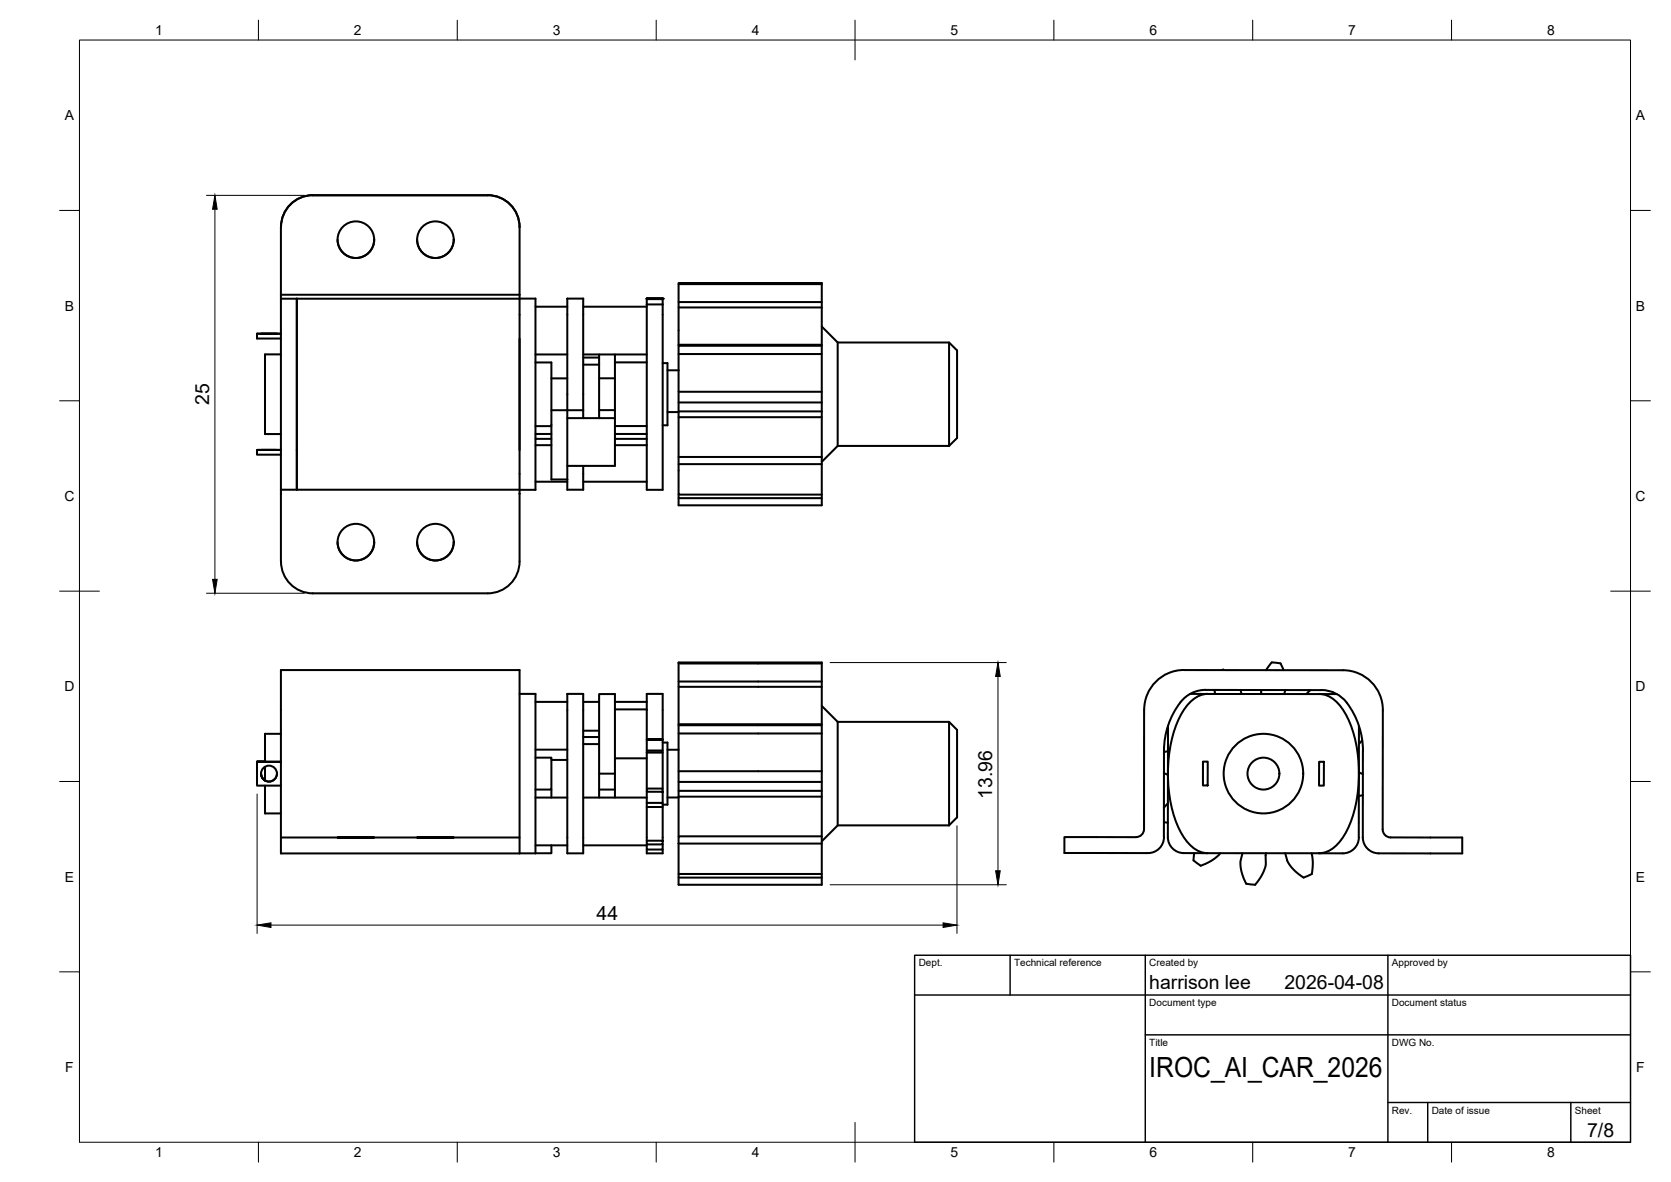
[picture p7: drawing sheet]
<svg xmlns="http://www.w3.org/2000/svg" width="420mm" height="297mm" viewBox="0 0 420 297" stroke-linecap="round" stroke-linejoin="round" font-family="sans-serif">
<!-- layer: Visible -->
<g fill="none" stroke="#000" stroke-width=".51">
<path d="M78.6 49.1h44M78.6 49.1a8 8 0 0 0-8 8v17M122.7 49.1a8 8 0 0 1 7.9 8v17M70.6 75.1v48M70.6 75.1l64-.1v48.1h-64M70.6 74.1v1M70.6 74.1h60M74.6 75.1v48M84.9 60.2a4.6 4.6 0 0 0 4.6 4.6 4.6 4.6 0 0 0 4.6-4.6M104.9 60.2a4.6 4.6 0 0 0 4.6 4.6 4.6 4.6 0 0 0 4.6-4.6M130.6 75.1v49M130.6 74.1v.9"/>
<path d="M130.6 75v.1M134.6 77.1h8M142.6 75.1v45.4M142.6 75v.1M142.6 75h4M146.6 75.1v28M146.6 75v.1M146.6 77.1h16M162.6 75.1h4h-4M162.6 75.2v1.3M162.6 75.2h4v1.3M162.6 75l4 .1z"/>
<path d="M162.6 76.5v46.6h4v-46.6M162.6 75.1v.1M162.6 75h4M162.6 76.5h4M166.6 75.1v.1M170.6 75.9v-4.8h36v55.9h-36v-1.8M170.6 71.4h36M170.6 77.3h36M206.6 75.9h-36v11M64.6 83.8l6 .1h-6v1.2h6M64.6 83.8v.1M65.6 83.9h4z"/>
<path d="M70.6 89.1h-4v20h4M134.6 91.1h4v29.4h4M134.6 89.1h8M138.6 95.1h4M146.6 89.1h16M146.6 91.6h4M146.6 89.9h4M150.6 91.6v13.5M150.6 89.1v2.5M150.6 95.1h4M154.6 89.1v2M154.6 91.1v14"/>
<path d="M154.6 91.1h8M166.6 91.3h1.2v15.6h-1.2M167.8 93.1h2.8M170.6 86.6h36M170.6 89h36M170.6 98.5h36M206.6 86.9h-36v37.4h36M206.6 82.1l4 4M210.6 86.1h28l2 2v22l-2 2M210.6 86.1v26M238.6 86.1v26M64.6 113.1h6z"/>
<path d="M64.6 113.1v1.2h6M65.6 113.1h4zM134.6 109.1h4M134.6 107.1h4M134.6 110.3h4M134.6 111.9h4M138.6 103.1h8M142.6 105.1h12M146.6 117.1v6h-4v-2.6M146.6 103.1v2M150.6 103.1h4M154.6 105.1v12h-12"/>
<path d="M154.6 109.1h8M154.6 110.3h8M154.6 111.9h8M154.6 107.1h8M167.8 103.6h2.8M170.6 116.6h36M170.6 103.4h36M170.6 101.1h36M170.6 114.8h36M170.6 104.8h36M238.6 112.1h-28l-4 4M70.6 123.1v1"/>
<path d="M70.6 124.1v17a8 8 0 0 0 8 8h44a8 8 0 0 0 8-8v-17M70.6 124.1h.1M84.9 136.2a4.6 4.6 0 0 0 4.6 4.7 4.6 4.6 0 0 0 4.6-4.7M104.9 136.2a4.6 4.6 0 0 0 4.6 4.7 4.6 4.6 0 0 0 4.6-4.7M130.6 124.1h.1M134.6 121.1h8M146.6 121.1h16M170.6 124.3v.9h36M70.6 168.4h60v46.1h-60zM130.6 174.4h4v40M134.6 176.4h8M142.6 174.4h4v40h-4z"/>
<path d="M146.6 176.4h4M150.6 174.4h4v20h-4zM154.6 176.4h8M154.6 178.3h8M170.6 172.6h36M170.6 171.3h36M170.6 166.7h36M206.6 177.4l4 4M287.7 178.4v30a2 2 0 0 1-2 2M297.7 168.4h40a10 10 0 0 1 10 10v30a2 2 0 0 0 2 2l18 .1v4l-21-.1a4 4 0 0 1-4-4v-21.7a19.3 19.3 0 0 0-5.2-13.3l-1.3-1-1.5-.6-2.4-.4M297.7 168.4a10 10 0 0 0-10 10M299.3 174.4h4.4"/>
<path d="M303.7 174.4a7.7 7.7 0 0 0-6.4 4.5 34.3 34.3 0 0 0-2.9 23.3 19.3 19.3 0 0 0 5.4 10.6 6 6 0 0 0 3.8 1.6M303.7 174.4h32.4M305.4 173.4l.2 1M307.3 168.4h.4M311.9 173.4l.3 1M317.1 173.4l-.1 1M318.3 168.4l1.5-1.9h.9a1.6 1.6 0 0 1 1.9 1.5l.1 .4M323.2 173.4l-.3 1M329.5 173.4l-1 1M331.7 174.4a7.7 7.7 0 0 1 6.4 4.6 34.3 34.3 0 0 1 2.8 23.2 19.3 19.3 0 0 1-5.3 10.7 6 6 0 0 1-3.9 1.5M332.2 173.4h-29a8.6 8.6 0 0 0-7.7 5.1 20 20 0 0 0-2.8 10.2v21.7a4 4 0 0 1-4 4h-21.1v-4h18M335.1 174v.4"/>
<path d="M64.6 191.4h6zM64.6 191.4v6h6M64.6 191.4h2zM66.6 197.4v7h4M66.6 192.7v3.5M69.6 194.4a2 2 0 0 1-2 2 2 2 0 0 1-2-2l.4 1.2 .6 .5M70.6 184.4h-4v7M134.6 190.4h4v8h-4M134.6 188.4h8M138.6 198.4v2M138.6 191h4M146.6 187h4"/>
<path d="M146.6 183.6h4M146.6 185.2h4M150.6 194.4v6M150.6 198.4h4M154.6 194.4v6M154.6 190.6h8M162.6 188.6h4v.5h-4zM162.6 189.1v9.1M162.6 199v2.8M166.6 185.9l-4-.1 4 .1v2.7M166.6 199v-.8h-4v.8h4v2.8M166.6 185.8v-11.4h-4v14.2"/>
<path d="M166.6 186.6h1.2v15.6h-1.2M166.6 189.1v9.1M167.8 188.4h2.8M170.6 196.5v-30h36v55.8h-36v-2.7h36M170.6 182h36M170.6 198.7h36M170.6 184.3h36M170.6 182.3h36M170.6 193.8h36M206.6 196.5h-36v3.7M210.6 181.4h28l2 2v22l-2 2M210.6 181.4v26"/>
<path d="M238.6 181.4v26M292.7 194.3l1 .4M293.7 188.8l-1 .2M293.7 182.4l-.1 28a4 4 0 0 0 4.1 4h5.9M302.5 191.4h1.2v6h-1.2zM331.7 191.4h1.2v6h-1.2zM341.7 194.1l1 .4M341.7 182.5v27.9a4 4 0 0 1-4 4M342.5 186.1l-.8 .8M342.7 199.8l-1 .3M70.6 210.5h60M84.9 210.5h9.2z"/>
<path d="M104.9 210.5h9.2zM130.6 214.4h4M134.6 212.4h8M134.6 200.4h8M138.6 212.4v2h-4M146.6 212.4h16M146.6 200.4h16M162.6 201.8h4v1h-4zM162.6 211.3h4v.9h-4zM162.6 212.2v1.3h4v-1.3M162.6 213.5v.9h4v-.9M162.6 202.8v8.5"/>
<path d="M166.6 202.8v8.5M167.8 200.4h2.8M170.6 212v7.6M170.6 200.2v10M170.6 212h36M170.6 200.2h36M206.6 210.2h-36v1.8M238.6 207.4h-28l-4 4M292.7 206.6l.9 .1M293.6 201.9l-.9 1.1M300.3 214.4l-.1 .7a1.42 1.42 0 0 0 1 1.9l.7 .6 1.1-.5 2.4-1.3 1.4-1.4M303.6 214.4h28"/>
<path d="M312.4 214.4l-.5 1.9v1l.3 2 .7 1.9a1.44 1.44 0 0 0 1.8 1.1h.9l1.9-2.8 .8-2.1-.1-2.4M318.3 214.4l-.1 .5M323.2 214.4l.7 2.4 1.9 2.2 2 1.5 1.2-.5a1.11 1.11 0 0 0 1-1.2l.1-2.2-.3-2.2M331.6 214.4h6.1M170.6 220.5h36"/>
<circle cx="89.5" cy="60.2" r="4.6"/>
<circle cx="109.5" cy="60.2" r="4.6"/>
<circle cx="89.5" cy="136.2" r="4.6"/>
<circle cx="109.5" cy="136.2" r="4.6"/>
<circle cx="67.6" cy="194.4" r="2"/>
<circle cx="317.7" cy="194.4" r="10"/>
<circle cx="317.7" cy="194.4" r="4"/>
</g>
<g fill="#000">
<circle cx="162.6" cy="75" r=".25"/>
<circle cx="162.6" cy="75.1" r=".25"/>
<circle cx="166.6" cy="75" r=".25"/>
<circle cx="166.6" cy="75.1" r=".25"/>
</g>
<!-- layer: BORDER -->
<g fill="none" stroke="#000" stroke-width=".25">
<path d="M20 10.1h390v276.9h-390zM65 5.1v5M115 5.1v5M165 5.1v5M215 5.1v10M265 5.1v5M315 5.1v5M365 5.1v5M15 52.9h5M410 52.9h5M15 100.7h5M410 100.7h5"/>
<path d="M15 148.6h10M405 148.6h10M15 196.4h5M410 196.4h5M15 244.2h5M410 244.2h5M65 287v5M115 287v5M165 287v5M215 282.1v9.9M265 287v5M315 287v5"/>
<path d="M365 287v5"/>
</g>
<!-- layer: TITLEBLOCK -->
<path d="M230 240.1h180v46.9h-180zM230 250h180M254 240.1v9.9M288 240.1v46.9M349 240.1v46.9M288 260.1h122M349 277.1h61M359 277.1v9.9M395 277.1v9.9" fill="none" stroke="#000" stroke-width=".36"/>
<!-- layer: FD_Dimensions -->
<path d="M51.9 49.1h24.6M54 52.6v93M51.9 149.1h24.6M208.7 166.5h44.3M250.9 170v48.8M64.6 199.5v35.1M240.6 207.5v27.1M68.1 232.5h169M208.7 222.3h44.3" fill="none" stroke="#000" stroke-width=".25"/>
<path d="M54 49.1l.6 3.5h-1.2zM53.4 145.6h1.2l-.6 3.5zM250.9 166.5l.6 3.5h-1.2zM250.3 218.8h1.2l-.6 3.5zM64.6 232.5l3.5-.6v1.2zM237.1 231.9l3.5 .6-3.5 .6z" fill="#000" stroke="#000" stroke-width=".25"/>
<text font-size="7" x="289" y="270.6">IROC_AI_CAR_2026</text>
<g font-size="4.9">
<text x="52.6" y="101.8" transform="rotate(-90 52.6 101.8)">25</text>
<text x="249.5" y="200.7" transform="rotate(-90 249.5 200.7)">13.96</text>
<text x="150" y="231.1">44</text>
<text x="289" y="248.5">harrison lee</text>
<text x="323" y="248.5">2026-04-08</text>
<text x="399.1" y="285.7">7/8</text>
</g>
<g font-size="3.5">
<text x="39" y="8.8">1</text>
<text x="89" y="8.8">2</text>
<text x="139" y="8.8">3</text>
<text x="189" y="8.8">4</text>
<text x="239" y="8.8">5</text>
<text x="289" y="8.8">6</text>
<text x="339" y="8.8">7</text>
<text x="389" y="8.8">8</text>
<text x="16.3" y="30.2">A</text>
<text x="411.3" y="30.2">A</text>
<text x="16.3" y="78">B</text>
<text x="411.3" y="78">B</text>
<text x="16.2" y="125.9">C</text>
<text x="411.2" y="125.9">C</text>
<text x="16.2" y="173.7">D</text>
<text x="411.2" y="173.7">D</text>
<text x="16.3" y="221.6">E</text>
<text x="411.3" y="221.6">E</text>
<text x="16.4" y="269.4">F</text>
<text x="411.4" y="269.4">F</text>
<text x="39" y="290.8">1</text>
<text x="89" y="290.8">2</text>
<text x="139" y="290.8">3</text>
<text x="189" y="290.8">4</text>
<text x="239" y="290.8">5</text>
<text x="289" y="290.8">6</text>
<text x="339" y="290.8">7</text>
<text x="389" y="290.8">8</text>
</g>
<g font-size="2.5">
<text x="231" y="242.9">Dept.</text>
<text x="255" y="242.9">Technical reference</text>
<text x="289" y="242.9">Created by</text>
<text x="350" y="242.9">Approved by</text>
<text x="289" y="252.8">Document type</text>
<text x="350" y="252.8">Document status</text>
<text x="289" y="262.9">Title</text>
<text x="350" y="262.9">DWG No.</text>
<text x="350" y="279.9">Rev.</text>
<text x="360" y="279.9">Date of issue</text>
<text x="396" y="279.9">Sheet</text>
</g>
</svg>
